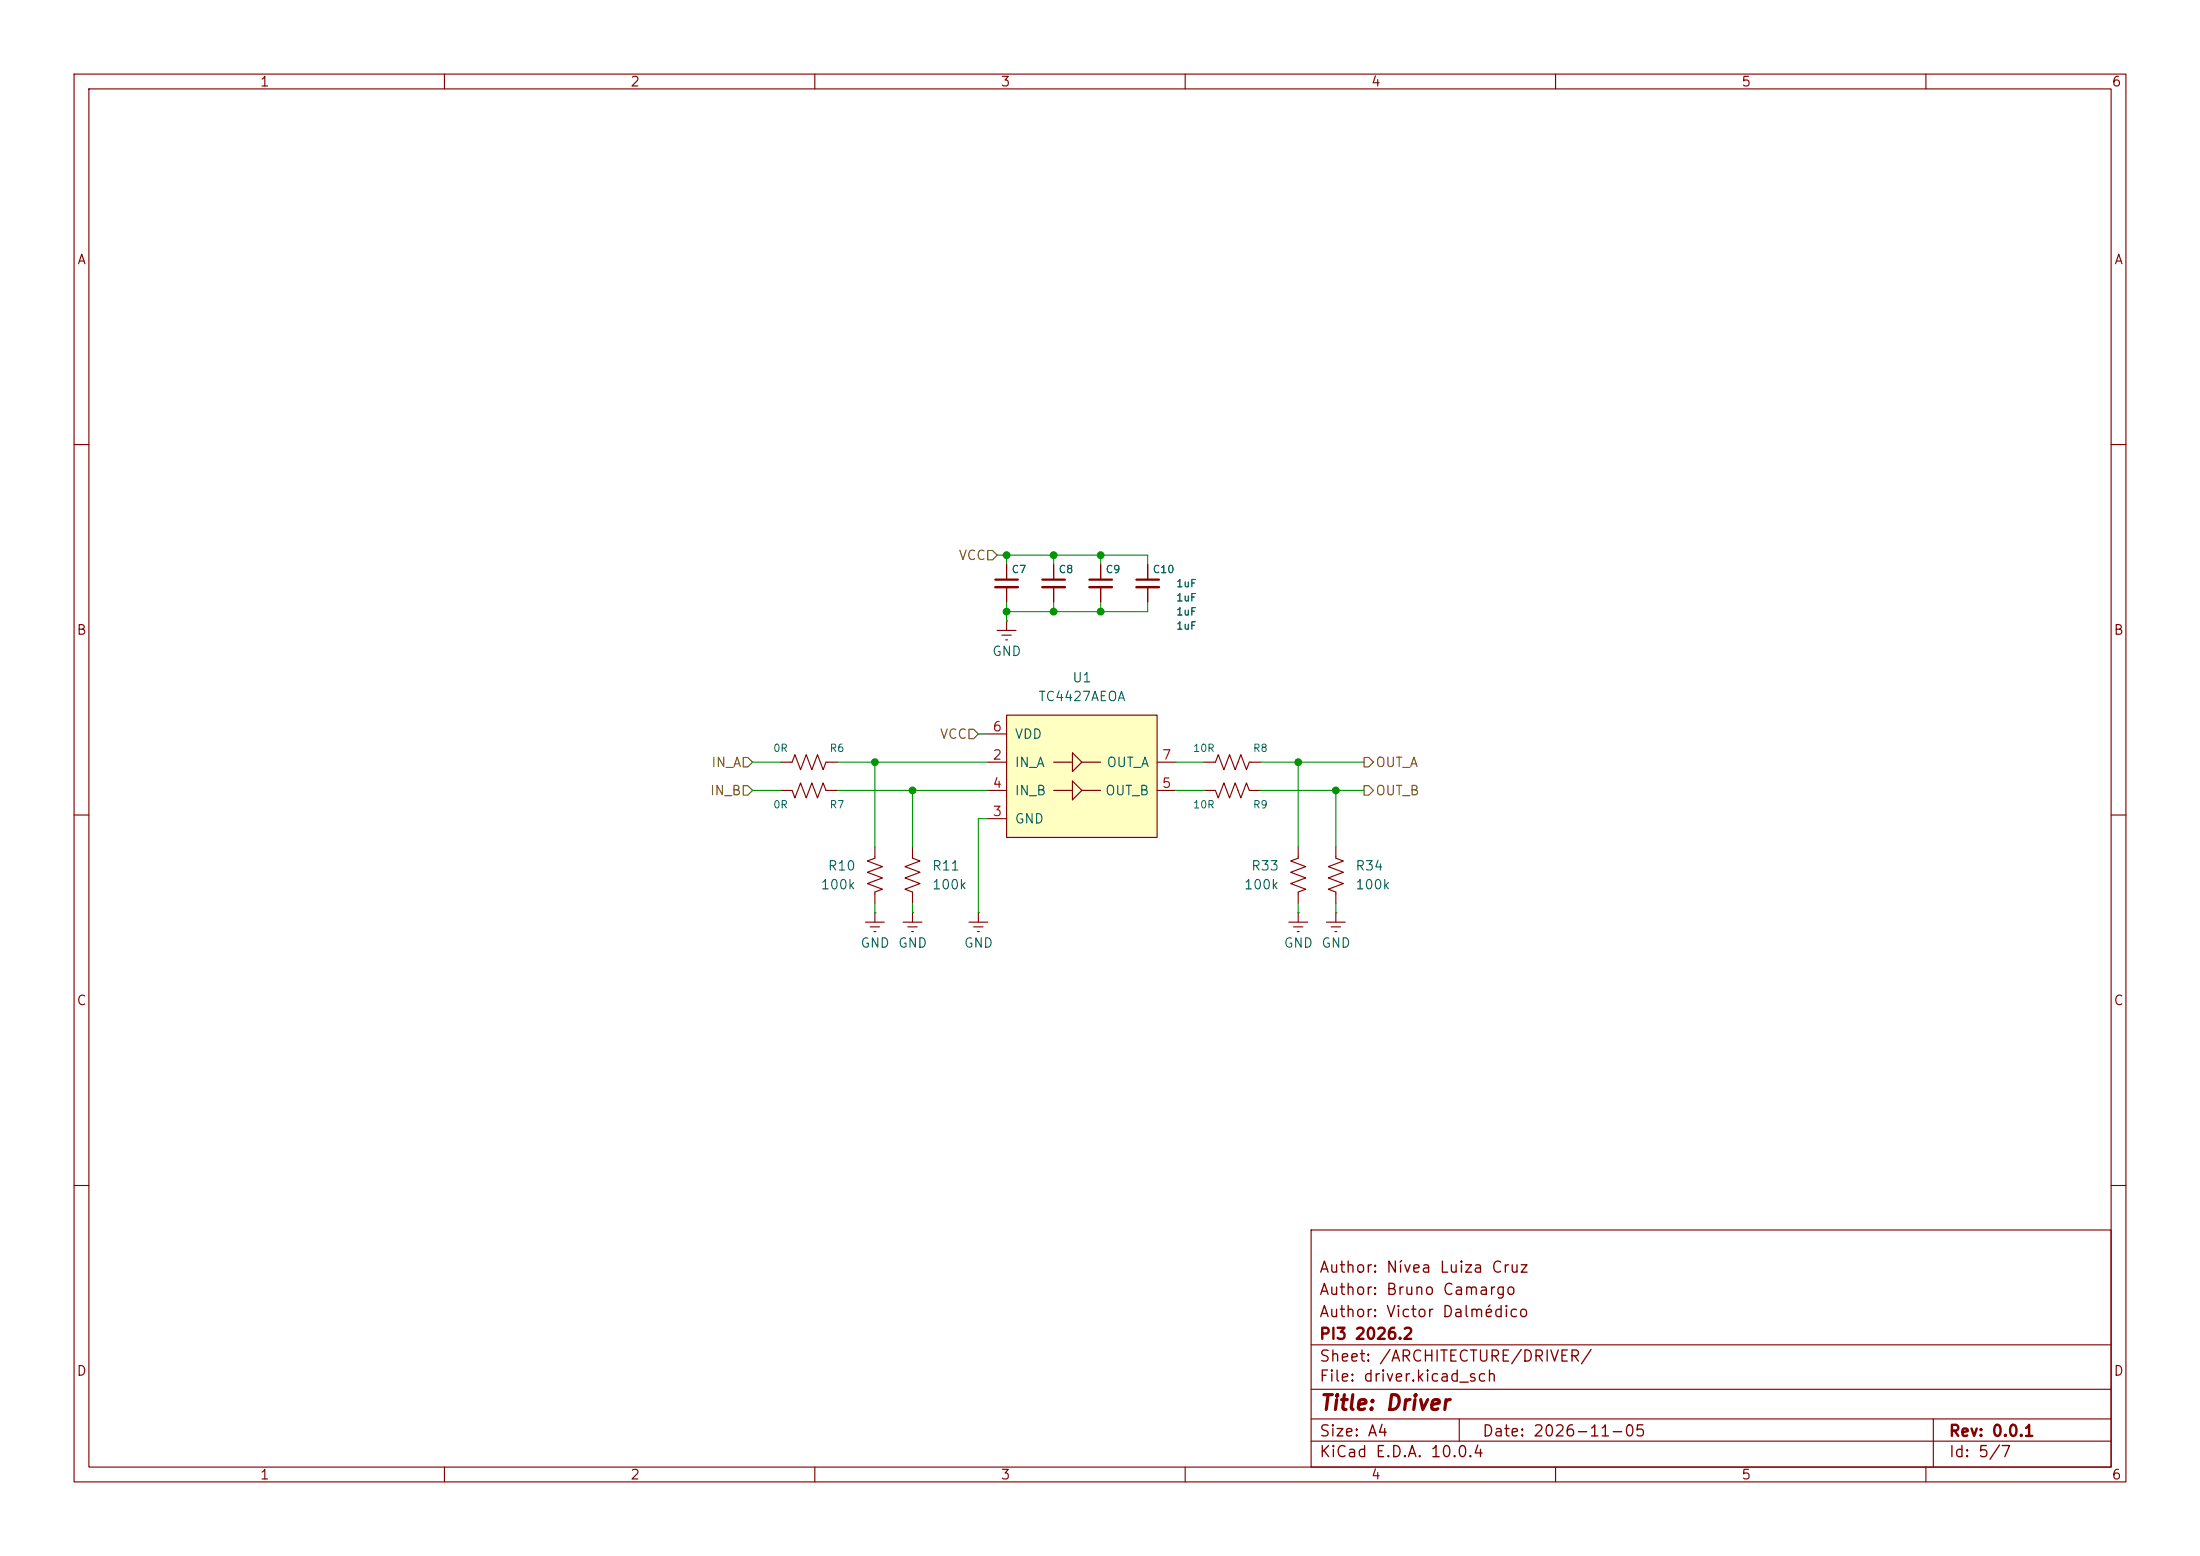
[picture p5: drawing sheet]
<svg xmlns="http://www.w3.org/2000/svg" width="297mm" height="210mm" viewBox="0 0 297 210" stroke-linecap="round" stroke-linejoin="round" font-family="sans-serif">
<g fill="none" stroke="#840000" stroke-width=".15">
<path d="M10 10h277v190h-277zM12 12h273v186h-273zM60 10v2M110 10v2M160 10v2M210 10v2M260 10v2M10 60h2M135.9 76.2v2M135.9 79.2v2.1M142.2 76.2v2M142.2 79.2v2.1"/>
<path d="M148.6 76.2v2M148.6 79.2v2.1M154.9 76.2v2M154.9 79.2v2.1M285 60h2M10 110h2M105.4 102.9h1.5l.4-1 .8 2 .7-2 .8 2 .8-2 .7 2 .4-1h1.5M105.4 106.7h1.5l.4 1 .8-2 .7 2 .8-2 .8 2 .7-2 .4 1h1.5M123.2 114.3v1.5l1 .4-2 .8 2 .7-2 .8 2 .8-2 .7 1 .4v1.5M285 110h2M116.8 124.5h2.6M117.5 125.1h1.2"/>
<path d="M118 125.7h.2M118.1 123.2h.1M118.1 123.2v1.3M130.8 124.5h2.5M131.4 125.1h1.3M132 125.7h.2M132.1 123.2h.1M132.1 123.2v1.3M10 160h2M177 166h108v32h-108zM285 160h2M60 198v2"/>
<path d="M110 198v2M160 198v2M177 194.5h108M177 191.5h108M177 187.5h108M177 181.5h108M197 191.5v3M210 198v2M260 198v2M261 191.5v6.5"/>
</g>
<path d="M134.4 78.2h3M140.7 78.2h3.1M147.1 78.2h3M153.4 78.2h3.1" fill="none" stroke="#840000" stroke-width=".3"/>
<path d="M134.4 79.2h3M140.7 79.2h3.1M147.1 79.2h3M153.4 79.2h3.1" fill="none" stroke="#840000" stroke-width=".33"/>
<path d="M135.9 96.5h20.3v16.5h-20.3z" fill="#ffffc2"/>
<g fill="none" stroke="#840000" stroke-width=".15">
<path d="M135.9 76.2v2M135.9 79.2v2.1M142.2 76.2v2M142.2 79.2v2.1M148.6 76.2v2M148.6 79.2v2.1M154.9 76.2v2M154.9 79.2v2.1M133.3 99.1h2.6M134.6 85.1h2.6M135.3 85.7h1.2M135.8 86.4h.2"/>
<path d="M135.9 96.5h20.3v16.5h-20.3zM135.9 83.8h.1M135.9 83.8v1.3M118.1 114.3v1.5l-1 .4 2 .8-2 .7 2 .8-2 .8 2 .7-1 .4v1.5M133.3 102.9h2.6M133.3 106.7h2.6M133.3 110.5h2.6M142.2 102.9h2.6M142.2 106.7h2.6M144.8 101.6l1.2 1.3-1.2 1.2zM144.8 105.4l1.2 1.3-1.2 1.3zM146 102.9h2.6"/>
<path d="M146 106.7h2.6M156.2 102.9h2.5M156.2 106.7h2.5M162.6 106.7h1.5l.4 1 .7-2 .8 2 .8-2 .7 2 .8-2 .4 1h1.5M162.6 102.9h1.5l.4-1 .7 2 .8-2 .8 2 .7-2 .8 2 .4-1h1.5M175.3 114.3v1.5l-1.1 .4 2.1 .8-2.1 .7 2.1 .8-2.1 .8 2.1 .7-1 .4v1.5M180.3 114.3v1.5l1.1 .4-2.1 .8 2.1 .7-2.1 .8 2.1 .8-2.1 .7 1 .4v1.5M121.9 124.5h2.6M122.6 125.1h1.2M123.1 125.7h.2M123.2 123.2h.1M123.2 123.2v1.3"/>
<path d="M174 124.5h2.5M174.6 125.1h1.3M175.1 125.7h.3M175.3 123.2h.1M175.3 123.2v1.3M179.1 124.5h2.5M179.7 125.1h1.3M180.2 125.7h.3M180.3 123.2h.1M180.3 123.2v1.3"/>
</g>
<path d="M133.3 74.3h.7l.6 .6-.6 .7h-.7zM130.8 98.4h.6l.7 .7-.7 .6h-.6zM100.3 102.2h.7l.6 .7-.6 .6h-.7zM100.3 106h.7l.6 .7-.6 .6h-.7zM184.1 106h.7l.6 .7-.6 .6h-.7zM184.1 102.2h.7l.6 .7-.6 .6h-.7z" fill="none" stroke="#725600" stroke-width=".15"/>
<g fill="none" stroke="#009600" stroke-width=".15">
<path d="M134.6 74.9h20.3v1.3M135.9 74.9v1.3M142.2 74.9v1.3M148.6 74.9v1.3M132.1 99.1h1.2M135.9 81.3v2.5M142.2 81.3v1.3M148.6 81.3v1.3M154.9 81.3v1.3h-19M101.6 102.9h3.8M101.6 106.7h3.8M113 102.9h20.3"/>
<path d="M113 106.7h20.3M118.1 102.9v11.4M123.2 106.7v7.6M133.3 110.5h-1.2v12.7M158.7 102.9h3.9M158.7 106.7h3.9M170.2 102.9h13.9M170.2 106.7h13.9M175.3 102.9v11.4M180.3 106.7v7.6M118.1 121.9v1.3M123.2 121.9v1.3"/>
<path d="M175.3 121.9v1.3M180.3 121.9v1.3"/>
</g>
<g fill="#009600" stroke="#009600" stroke-width=".14">
<circle cx="148.6" cy="74.9" r=".46"/>
<circle cx="148.6" cy="82.6" r=".46"/>
<circle cx="180.3" cy="106.7" r=".46"/>
<circle cx="175.3" cy="102.9" r=".46"/>
<circle cx="142.2" cy="82.6" r=".46"/>
<circle cx="135.9" cy="82.6" r=".46"/>
<circle cx="123.2" cy="106.7" r=".46"/>
<circle cx="142.2" cy="74.9" r=".46"/>
<circle cx="135.9" cy="74.9" r=".46"/>
<circle cx="118.1" cy="102.9" r=".46"/>
</g>
<text font-size="2" fill="#840000" x="178" y="190.8">Title: Driver</text>
<g font-size="1.5" fill="#840000">
<text x="178" y="172.2">Author: Nívea Luiza Cruz</text>
<text x="178" y="178.2">Author: Victor Dalmédico</text>
<text x="178" y="175.2">Author: Bruno Camargo</text>
<text x="178" y="184.2">Sheet: /ARCHITECTURE/DRIVER/</text>
<text x="178" y="181.2">PI3 2026.2</text>
<text x="178" y="186.9">File: driver.kicad_sch</text>
<text x="178" y="197.1">KiCad E.D.A. 10.0.4</text>
<text x="178" y="194.3">Size: A4</text>
<text x="200" y="194.3">Date: 2026-11-05</text>
<text x="263" y="194.3">Rev: 0.0.1</text>
<text x="263" y="197.1">Id: 5/7</text>
</g>
<g font-size="1.3" fill="#840000">
<text x="35" y="12">1</text>
<text x="85" y="12">2</text>
<text x="135" y="12">3</text>
<text x="185" y="12">4</text>
<text x="235" y="12">5</text>
<text x="285" y="12">6</text>
<text x="10.3" y="36">A</text>
<text x="285.3" y="36">A</text>
<text x="10.3" y="86">B</text>
<text x="285.3" y="86">B</text>
<text x="10.3" y="136">C</text>
<text x="285.3" y="136">C</text>
<text x="10.3" y="186">D</text>
<text x="285.3" y="186">D</text>
<text x="35" y="200">1</text>
<text x="85" y="200">2</text>
<text x="135" y="200">3</text>
<text x="185" y="200">4</text>
<text x="235" y="200">5</text>
<text x="285" y="200">6</text>
</g>
<g font-size="1.3" fill="#725600">
<text x="129.3" y="75.9">VCC</text>
<text x="126.8" y="100">VCC</text>
<text x="95.8" y="107.7">IN_B</text>
<text x="95.9" y="103.8">IN_A</text>
<text x="185.6" y="107.7">OUT_B</text>
<text x="185.6" y="103.8">OUT_A</text>
</g>
<g font-size="1.3" fill="#006464">
<text x="133.9" y="88.9">GND</text>
<text x="140.1" y="95">TC4427AEOA</text>
<text x="144.7" y="92.4">U1</text>
<text x="136.9" y="100">VDD</text>
<text x="136.9" y="103.8">IN_A</text>
<text x="136.9" y="107.7">IN_B</text>
<text x="149.1" y="107.7">OUT_B</text>
<text x="149.3" y="103.8">OUT_A</text>
<text x="136.9" y="111.5">GND</text>
<text x="111.7" y="117.8">R10</text>
<text x="125.7" y="117.8">R11</text>
<text x="168.8" y="117.8">R33</text>
<text x="182.9" y="117.8">R34</text>
<text x="110.7" y="120.4">100k</text>
<text x="125.7" y="120.4">100k</text>
<text x="167.9" y="120.4">100k</text>
<text x="182.9" y="120.4">100k</text>
<text x="116.1" y="128.2">GND</text>
<text x="121.2" y="128.2">GND</text>
<text x="130" y="128.2">GND</text>
<text x="173.2" y="128.2">GND</text>
<text x="178.3" y="128.2">GND</text>
</g>
<g font-size="1.3" fill="#a90000">
<text x="133.9" y="99">6</text>
<text x="133.9" y="102.8">2</text>
<text x="133.9" y="106.7">4</text>
<text x="156.8" y="106.7">5</text>
<text x="156.8" y="102.8">7</text>
<text x="133.9" y="110.5">3</text>
</g>
<g font-size="1" fill="#006464">
<text x="136.5" y="77.6">C7</text>
<text x="142.8" y="77.6">C8</text>
<text x="149.2" y="77.6">C9</text>
<text x="155.5" y="77.6">C10</text>
<text x="158.7" y="81.4">1uF</text>
<text x="158.7" y="79.5">1uF</text>
<text x="158.7" y="83.3">1uF</text>
<text x="158.7" y="85.2">1uF</text>
<text x="104.3" y="101.7">0R</text>
<text x="111.9" y="101.7">R6</text>
<text x="161" y="101.7">10R</text>
<text x="169.1" y="101.7">R8</text>
<text x="104.3" y="109.4">0R</text>
<text x="111.9" y="109.4">R7</text>
<text x="161" y="109.4">10R</text>
<text x="169.1" y="109.4">R9</text>
</g>
</svg>
